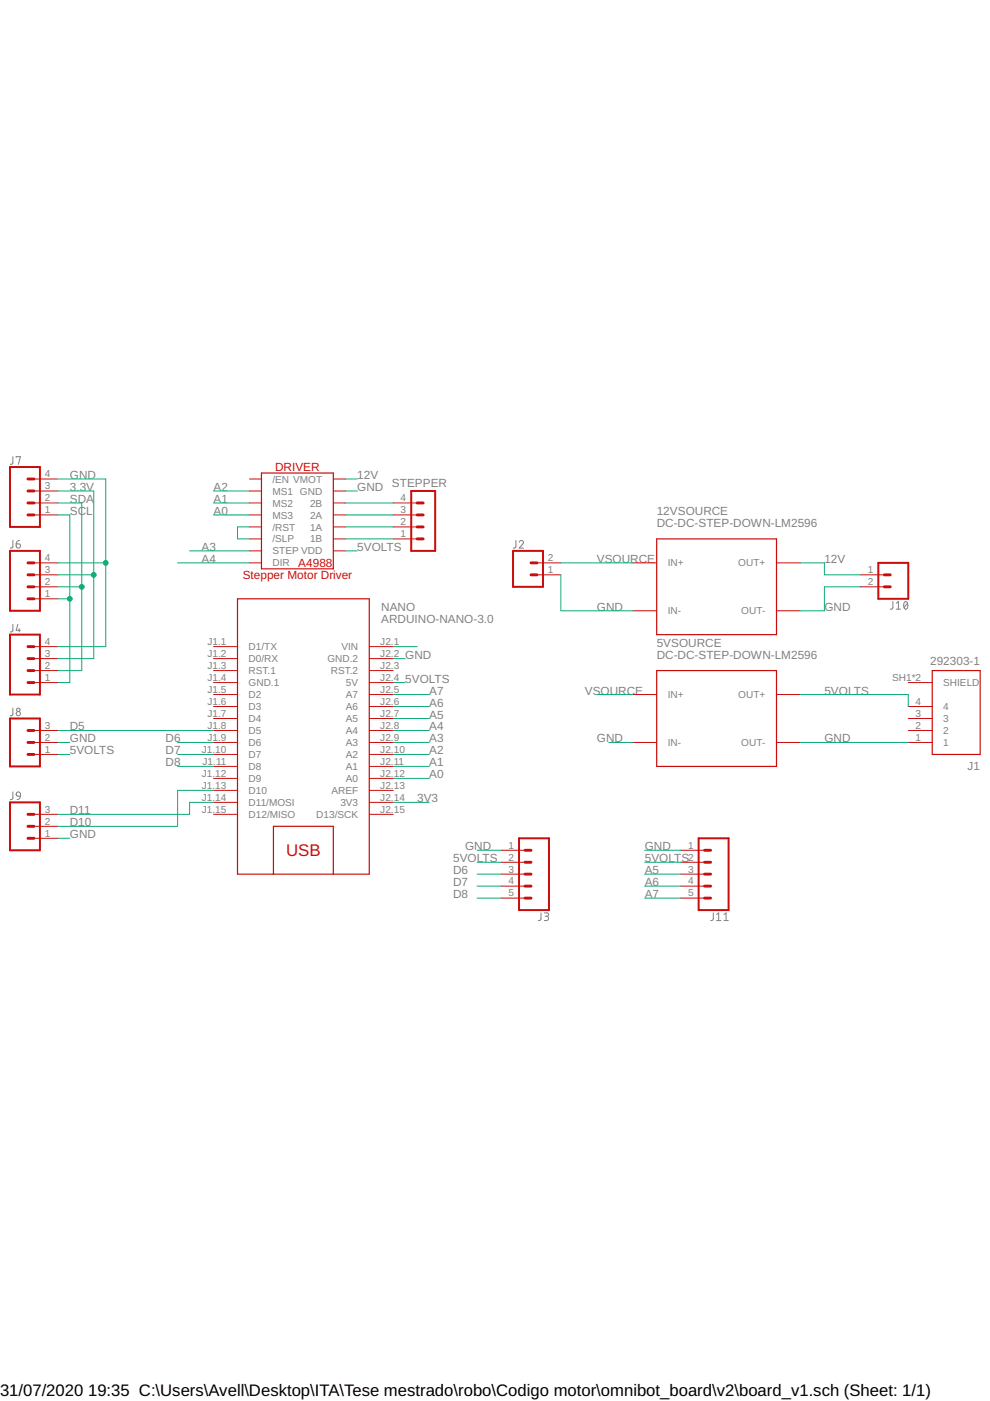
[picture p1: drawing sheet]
<svg xmlns="http://www.w3.org/2000/svg" width="210mm" height="297mm" viewBox="0 0 210 297" stroke-linecap="round" stroke-linejoin="round" font-family="sans-serif">
<g fill="none" stroke="#808080" stroke-width=".21">
<path d="M2.7 96.8v1.4l-.5 .2M3.4 97v-.2h.9l-.4 1.6M2.7 114.6v1.4l-.5 .2M3.4 115.3h.6a.45 .45 0 0 1 .3 .5 .45 .45 0 0 1-.5 .4 .45 .45 0 0 1-.4-.4zM4.1 114.6l-.4 .1-.3 .6M109.4 114.6l-.1 1.4-.5 .2M110.1 115a.44 .44 0 0 1 .6-.4 .44 .44 0 0 1 .1 .7l-.7 .9h.9M2.7 132.4v1.4l-.2 .2h-.3M3.8 132.4l-.4 1.2h.9M4.1 133.3v.7M189.3 127.5v1.4l-.2 .2-.3 .1M190 129.2h.9"/>
<path d="M190 127.9l.5-.4v1.7M191.8 127.6l.2-.1a.97 .97 0 0 1 0 1.7 1.02 1.02 0 0 1-.2-1.6zM192.4 127.9l-.7 .9M2.7 150.1v1.4l-.5 .3M2.7 167.9v1.4l-.5 .2M3.6 168l.3-.1 .3 .1 .1 .8-.8-.1-.1-.3zM4.3 168.8l-.3 .6-.4 .1M114.7 193.5v1.4l-.5 .3M115.4 193.5h.6a.36 .36 0 0 1 .3 .4 .36 .36 0 0 1-.3 .4h-.4M115.9 194.3a.46 .46 0 0 1 .4 .4 .46 .46 0 0 1-.4 .5h-.5M151.2 193.5v1.4l-.5 .3M151.9 195.2h.9"/>
<path d="M151.9 193.9l.5-.4v1.7M153.5 195.2h.9M153.5 193.9l.4-.4v1.7"/>
<circle cx="3.9" cy="150.5" r=".37"/>
<circle cx="3.9" cy="151.3" r=".45"/>
</g>
<g fill="none" stroke="#c90d0c" stroke-width=".21">
<path d="M7.2 119.3h5.1M7.2 101.6h5.1M7.2 104.1h5.1M7.2 106.6h5.1M7.2 109.2h5.1M52.9 119.3h2.5M52.9 101.6h2.5M52.9 104.1h2.5M52.9 106.6h2.5M52.9 109.2h2.5M52.9 111.7h2.5M52.9 114.3h2.5"/>
<path d="M52.9 116.8h2.5M70.7 101.6h2.5M70.7 104.1h2.5M70.7 106.6h2.5M70.7 109.2h2.5M70.7 111.7h2.5M70.7 114.3h2.5M70.7 116.8h2.5M83.4 106.6h5.1M83.4 109.2h5.1M83.4 111.7h5.1M83.4 114.3h5.1"/>
<path d="M113.9 119.3h5M134.2 119.3h5M164.6 119.3h5.1M7.2 137.1h5.1M7.2 139.6h5.1M7.2 121.9h5.1M7.2 127h5.1M7.2 124.4h5.1M45.3 137.1h5.1M45.3 139.6h5.1M78.3 137.1h5.1M78.3 139.6h5.1"/>
<path d="M113.9 121.9h5M134.2 129.5h5M164.6 129.5h5.1M182.4 121.9h5.1M182.4 124.4h5.1M7.2 157.4h5.1M7.2 142.2h5.1M7.2 144.7h5.1M7.2 154.9h5.1M7.2 160h5.1M45.3 147.3h5.1M45.3 157.4h5.1"/>
<path d="M45.3 142.2h5.1M45.3 144.7h5.1M45.3 149.8h5.1M45.3 152.3h5.1M45.3 154.9h5.1M45.3 160h5.1M78.3 147.3h5.1M78.3 157.4h5.1M78.3 142.2h5.1M78.3 144.7h5.1M78.3 149.8h5.1M78.3 152.3h5.1"/>
<path d="M78.3 154.9h5.1M78.3 160h5.1M134.2 147.3h5M134.2 157.4h5M164.6 147.3h5.1M164.6 157.4h5.1M192.6 157.4h5.1M192.6 144.7h5.1M192.6 149.8h5.1M192.6 152.3h5.1M192.6 154.9h5.1M7.2 172.7h5.1"/>
<path d="M7.2 177.7h5.1M7.2 175.2h5.1M45.3 162.5h5.1M45.3 165h5.1M45.3 167.6h5.1M45.3 170.1h5.1M45.3 172.7h5.1M78.3 162.5h5.1M78.3 165h5.1M78.3 167.6h5.1M78.3 170.1h5.1M78.3 172.7h5.1"/>
<path d="M106.2 180.3h5.1M106.2 182.8h5.1M106.2 185.3h5.1M106.2 187.9h5.1M106.2 190.4h5.1M144.3 180.3h5.1M144.3 182.8h5.1M144.3 185.3h5.1M144.3 187.9h5.1M144.3 190.4h5.1"/>
</g>
<path d="M55.4 100.3h15.3v20.3h-15.3zM139.2 114.3h25.4v20.3h-25.4zM50.4 127h27.9v58.3h-27.9zM139.2 142.2h25.4v20.3h-25.4zM197.7 142.2h10.1v17.8h-10.1zM58 185.3v-10.1h12.7v10.1" fill="none" stroke="#c90d0c" stroke-width=".25"/>
<path d="M2.1 99h6.4v12.7h-6.4zM2.1 116.8h6.4v12.7h-6.4zM87.2 104.1h5.1v12.7h-5.1zM108.8 116.8h6.3v7.6h-6.3zM186.2 119.3h6.4v7.7h-6.4zM2.1 134.6h6.4v12.7h-6.4zM2.1 152.3h6.4v10.2h-6.4zM2.1 170.1h6.4v10.2h-6.4zM110 177.7h6.4v15.3h-6.4zM148.1 177.7h6.4v15.3h-6.4z" fill="none" stroke="#c90d0c" stroke-width=".42"/>
<g fill="none" stroke="#c90d0c" stroke-width=".61">
<path d="M5.9 109.2h1.3M5.9 106.6h1.3M5.9 119.3h1.3M5.9 104.1h1.3M5.9 101.6h1.3M88.5 109.2h1.2M88.5 111.7h1.2M88.5 114.3h1.2M88.5 106.6h1.2M112.6 119.3h1.3M5.9 121.9h1.3M5.9 124.4h1.3"/>
<path d="M5.9 127h1.3M5.9 139.6h1.3M5.9 137.1h1.3M112.6 121.9h1.3M187.5 121.9h1.3M187.5 124.4h1.3M5.9 142.2h1.3M5.9 144.7h1.3M5.9 154.9h1.3M5.9 157.4h1.3M5.9 160h1.3M5.9 172.7h1.3"/>
<path d="M5.9 175.2h1.3M5.9 177.7h1.3M111.3 185.3h1.3M111.3 182.8h1.3M111.3 180.3h1.3M111.3 190.4h1.3M111.3 187.9h1.3M149.4 185.3h1.3M149.4 182.8h1.3M149.4 180.3h1.3M149.4 190.4h1.3M149.4 187.9h1.3"/>
</g>
<g fill="none" stroke="#0dab76" stroke-width=".21">
<path d="M12.3 119.3h10.1M12.3 101.6h10.1v35.5h-10.1M12.3 104.1h7.6v35.5h-7.6M12.3 109.2h2.5v35.5h-2.5M12.3 106.6h5v35.6h-5M37.7 119.3h15.2M40.2 116.8h12.7M45.3 104.1h7.6M45.3 106.6h7.6M45.3 109.2h7.6M52.9 111.7h-2.5v2.6h2.5M73.2 101.6h2.6"/>
<path d="M73.2 104.1h2.6M73.2 116.8h2.6M73.2 106.6h10.2M73.2 109.2h10.2M73.2 111.7h10.2M73.2 114.3h10.2M118.9 119.3h15.3M169.7 119.3h5.1v2.6h7.6M12.3 121.9h7.6M12.3 124.4h5M12.3 127h2.5M83.4 137.1h5.1"/>
<path d="M83.4 139.6h2.5M118.9 121.9v7.6h15.3M182.4 124.4h-7.6v5.1h-5.1M12.3 157.4h2.5M12.3 160h2.5M12.3 154.9h33M37.7 157.4h7.6M37.7 160h7.6M83.4 157.4h7.6M83.4 147.3h7.6M83.4 160h7.6M83.4 144.7h2.5"/>
<path d="M83.4 154.9h7.6M83.4 152.3h7.6M83.4 149.8h7.6M126.5 147.3h7.7M129.1 157.4h5.1M169.7 157.4h22.9M169.7 147.3h22.9v2.5M12.3 177.7h2.5M37.7 162.5h7.6M45.3 167.6h-7.6v7.6h-25.4M45.3 170.1h-5.1v2.6h-27.9M83.4 170.1h7.6"/>
<path d="M83.4 162.5h7.6M83.4 165h7.6M101.2 180.3h5M101.2 182.8h5M101.2 185.3h5M101.2 187.9h5M101.2 190.4h5M136.7 180.3h7.6M136.7 182.8h7.6M136.7 185.3h7.6M136.7 187.9h7.6M136.7 190.4h7.6"/>
</g>
<g fill="#0dab76" stroke="#0dab76" stroke-width=".21">
<circle cx="22.4" cy="119.3" r=".51"/>
<circle cx="17.3" cy="124.4" r=".51"/>
<circle cx="19.9" cy="121.9" r=".51"/>
<circle cx="14.8" cy="127" r=".51"/>
</g>
<text font-size="3.6" fill="#c90d0c" x="60.6" y="181.5">USB</text>
<g font-size="3.5">
<text x="0" y="296">31/07/2020</text>
<text x="18.7" y="296">19:35 C:\Users\Avell\Desktop\ITA\Tese mestrado\robo\Codigo motor\omnibot_board\v2\board_v1.sch (Sheet: 1/1)</text>
</g>
<g font-size="2.5" fill="#808080">
<text x="14.8" y="101.6">GND</text>
<text x="75.8" y="101.6">12V</text>
<text x="14.8" y="106.6">SDA</text>
<text x="14.8" y="104.1">3.3V</text>
<text x="45.3" y="106.6">A1</text>
<text x="45.3" y="104.1">A2</text>
<text x="75.8" y="104.1">GND</text>
<text x="83.1" y="103.3">STEPPER</text>
<text x="14.8" y="109.2">SCL</text>
<text x="45.3" y="109.2">A0</text>
<text x="139.2" y="111.7">DC-DC-STEP-DOWN-LM2596</text>
<text x="139.2" y="109.2">12VSOURCE</text>
<text x="42.7" y="119.3">A4</text>
<text x="42.7" y="116.8">A3</text>
<text x="75.8" y="116.8">5VOLTS</text>
<text x="126.5" y="119.3">VSOURCE</text>
<text x="174.8" y="119.3">12V</text>
<text x="80.8" y="129.5">NANO</text>
<text x="126.5" y="129.5">GND</text>
<text x="174.8" y="129.5">GND</text>
<text x="80.8" y="132">ARDUINO-NANO-3.0</text>
<text x="139.2" y="137.1">5VSOURCE</text>
<text x="85.9" y="139.6">GND</text>
<text x="139.2" y="139.6">DC-DC-STEP-DOWN-LM2596</text>
<text x="197.2" y="140.9">292303-1</text>
<text x="85.9" y="144.7">5VOLTS</text>
<text x="91" y="149.8">A6</text>
<text x="91" y="147.3">A7</text>
<text x="124" y="147.3">VSOURCE</text>
<text x="174.8" y="147.3">5VOLTS</text>
<text x="14.8" y="154.9">D5</text>
<text x="91" y="154.9">A4</text>
<text x="91" y="152.3">A5</text>
<text x="14.8" y="157.4">GND</text>
<text x="14.8" y="160">5VOLTS</text>
<text x="35.1" y="157.4">D6</text>
<text x="35.1" y="160">D7</text>
<text x="91" y="157.4">A3</text>
<text x="91" y="160">A2</text>
<text x="126.5" y="157.4">GND</text>
<text x="174.8" y="157.4">GND</text>
<text x="35.1" y="162.5">D8</text>
<text x="91" y="165">A0</text>
<text x="91" y="162.5">A1</text>
<text x="205.2" y="163.3">J1</text>
<text x="14.8" y="172.7">D11</text>
<text x="88.5" y="170.1">3V3</text>
<text x="14.8" y="177.7">GND</text>
<text x="14.8" y="175.2">D10</text>
<text x="96.1" y="182.8">5VOLTS</text>
<text x="96.1" y="185.3">D6</text>
<text x="98.6" y="180.3">GND</text>
<text x="136.7" y="180.3">GND</text>
<text x="136.7" y="182.8">5VOLTS</text>
<text x="136.7" y="185.3">A5</text>
<text x="96.1" y="187.9">D7</text>
<text x="96.1" y="190.4">D8</text>
<text x="136.7" y="187.9">A6</text>
<text x="136.7" y="190.4">A7</text>
</g>
<g font-size="2.5" fill="#c90d0c">
<text x="58.3" y="99.9">DRIVER</text>
<text x="51.5" y="122.8">Stepper Motor Driver</text>
<text x="63.2" y="120.2">A4988</text>
</g>
<g font-size="2.1" fill="#808080">
<text x="9.5" y="101.2">4</text>
<text x="9.5" y="106.3">2</text>
<text x="9.5" y="103.7">3</text>
<text x="57.8" y="102.3">/EN VMOT</text>
<text x="57.8" y="104.9">MS1 GND</text>
<text x="57.8" y="107.4">MS2</text>
<text x="65.7" y="107.4">2B</text>
<text x="84.9" y="106.3">4</text>
<text x="9.5" y="108.8">1</text>
<text x="57.8" y="109.9">MS3</text>
<text x="57.8" y="112.5">/RST</text>
<text x="65.7" y="109.9">2A</text>
<text x="65.7" y="112.5">1A</text>
<text x="84.9" y="113.9">1</text>
<text x="84.9" y="111.4">2</text>
<text x="84.9" y="108.8">3</text>
<text x="9.5" y="119">4</text>
<text x="57.8" y="115">/SLP</text>
<text x="57.8" y="117.6">STEP VDD</text>
<text x="65.7" y="115">1B</text>
<text x="116.2" y="119">2</text>
<text x="9.5" y="124.1">2</text>
<text x="9.5" y="121.5">3</text>
<text x="57.8" y="120.1">DIR</text>
<text x="116.2" y="121.5">1</text>
<text x="141.6" y="120.1">IN+</text>
<text x="156.5" y="120.1">OUT+</text>
<text x="184" y="121.5">1</text>
<text x="184" y="124.1">2</text>
<text x="9.5" y="126.6">1</text>
<text x="141.6" y="130.3">IN-</text>
<text x="157.2" y="130.3">OUT-</text>
<text x="9.5" y="136.7">4</text>
<text x="44" y="136.7">J1.1</text>
<text x="52.7" y="137.9">D1/TX</text>
<text x="72.4" y="137.9">VIN</text>
<text x="80.6" y="136.7">J2.1</text>
<text x="9.5" y="141.8">2</text>
<text x="9.5" y="139.3">3</text>
<text x="44" y="139.3">J1.2</text>
<text x="44" y="141.8">J1.3</text>
<text x="52.7" y="140.4">D0/RX</text>
<text x="52.7" y="142.9">RST.1</text>
<text x="69.4" y="140.4">GND.2</text>
<text x="70.1" y="142.9">RST.2</text>
<text x="80.6" y="139.3">J2.2</text>
<text x="80.6" y="141.8">J2.3</text>
<text x="9.5" y="144.4">1</text>
<text x="44" y="144.4">J1.4</text>
<text x="44" y="146.9">J1.5</text>
<text x="44" y="149.4">J1.6</text>
<text x="52.7" y="145.5">GND.1</text>
<text x="52.7" y="148">D2</text>
<text x="73.4" y="145.5">5V</text>
<text x="73.4" y="148">A7</text>
<text x="80.6" y="144.4">J2.4</text>
<text x="80.6" y="146.9">J2.5</text>
<text x="80.6" y="149.4">J2.6</text>
<text x="141.6" y="148">IN+</text>
<text x="156.5" y="148">OUT+</text>
<text x="189.2" y="144.4">SH1*2</text>
<text x="194.1" y="149.4">4</text>
<text x="200" y="145.5">SHIELD</text>
<text x="9.5" y="154.5">3</text>
<text x="44" y="152">J1.7</text>
<text x="44" y="154.5">J1.8</text>
<text x="52.7" y="150.6">D3</text>
<text x="52.7" y="153.1">D4</text>
<text x="52.7" y="155.6">D5</text>
<text x="73.4" y="150.6">A6</text>
<text x="73.4" y="153.1">A5</text>
<text x="73.4" y="155.6">A4</text>
<text x="80.6" y="152">J2.7</text>
<text x="80.6" y="154.5">J2.8</text>
<text x="194.1" y="154.5">2</text>
<text x="194.1" y="152">3</text>
<text x="200" y="155.6">2</text>
<text x="200" y="153.1">3</text>
<text x="200" y="150.6">4</text>
<text x="9.5" y="159.6">1</text>
<text x="9.5" y="157.1">2</text>
<text x="42.8" y="159.6">J1.10</text>
<text x="44" y="157.1">J1.9</text>
<text x="52.7" y="158.2">D6</text>
<text x="52.7" y="160.7">D7</text>
<text x="73.4" y="158.2">A3</text>
<text x="73.4" y="160.7">A2</text>
<text x="80.6" y="157.1">J2.9</text>
<text x="80.6" y="159.6">J2.10</text>
<text x="141.6" y="158.2">IN-</text>
<text x="157.2" y="158.2">OUT-</text>
<text x="194.1" y="157.1">1</text>
<text x="200" y="158.2">1</text>
<text x="42.8" y="164.7">J1.12</text>
<text x="42.8" y="167.2">J1.13</text>
<text x="42.9" y="162.1">J1.11</text>
<text x="52.7" y="163.3">D8</text>
<text x="52.7" y="165.8">D9</text>
<text x="73.4" y="163.3">A1</text>
<text x="73.4" y="165.8">A0</text>
<text x="80.6" y="162.1">J2.11</text>
<text x="80.6" y="164.7">J2.12</text>
<text x="80.6" y="167.2">J2.13</text>
<text x="9.5" y="172.3">3</text>
<text x="42.8" y="169.8">J1.14</text>
<text x="42.8" y="172.3">J1.15</text>
<text x="52.7" y="168.3">D10</text>
<text x="52.7" y="170.9">D11/MOSI</text>
<text x="52.7" y="173.4">D12/MISO</text>
<text x="67.1" y="173.4">D13/SCK</text>
<text x="70.3" y="168.3">AREF</text>
<text x="72.2" y="170.9">3V3</text>
<text x="80.6" y="169.8">J2.14</text>
<text x="80.6" y="172.3">J2.15</text>
<text x="9.5" y="177.4">1</text>
<text x="9.5" y="174.8">2</text>
<text x="107.8" y="179.9">1</text>
<text x="145.9" y="179.9">1</text>
<text x="107.8" y="182.5">2</text>
<text x="107.8" y="185">3</text>
<text x="145.9" y="182.5">2</text>
<text x="145.9" y="185">3</text>
<text x="107.8" y="187.5">4</text>
<text x="107.8" y="190.1">5</text>
<text x="145.9" y="187.5">4</text>
<text x="145.9" y="190.1">5</text>
</g>
</svg>
